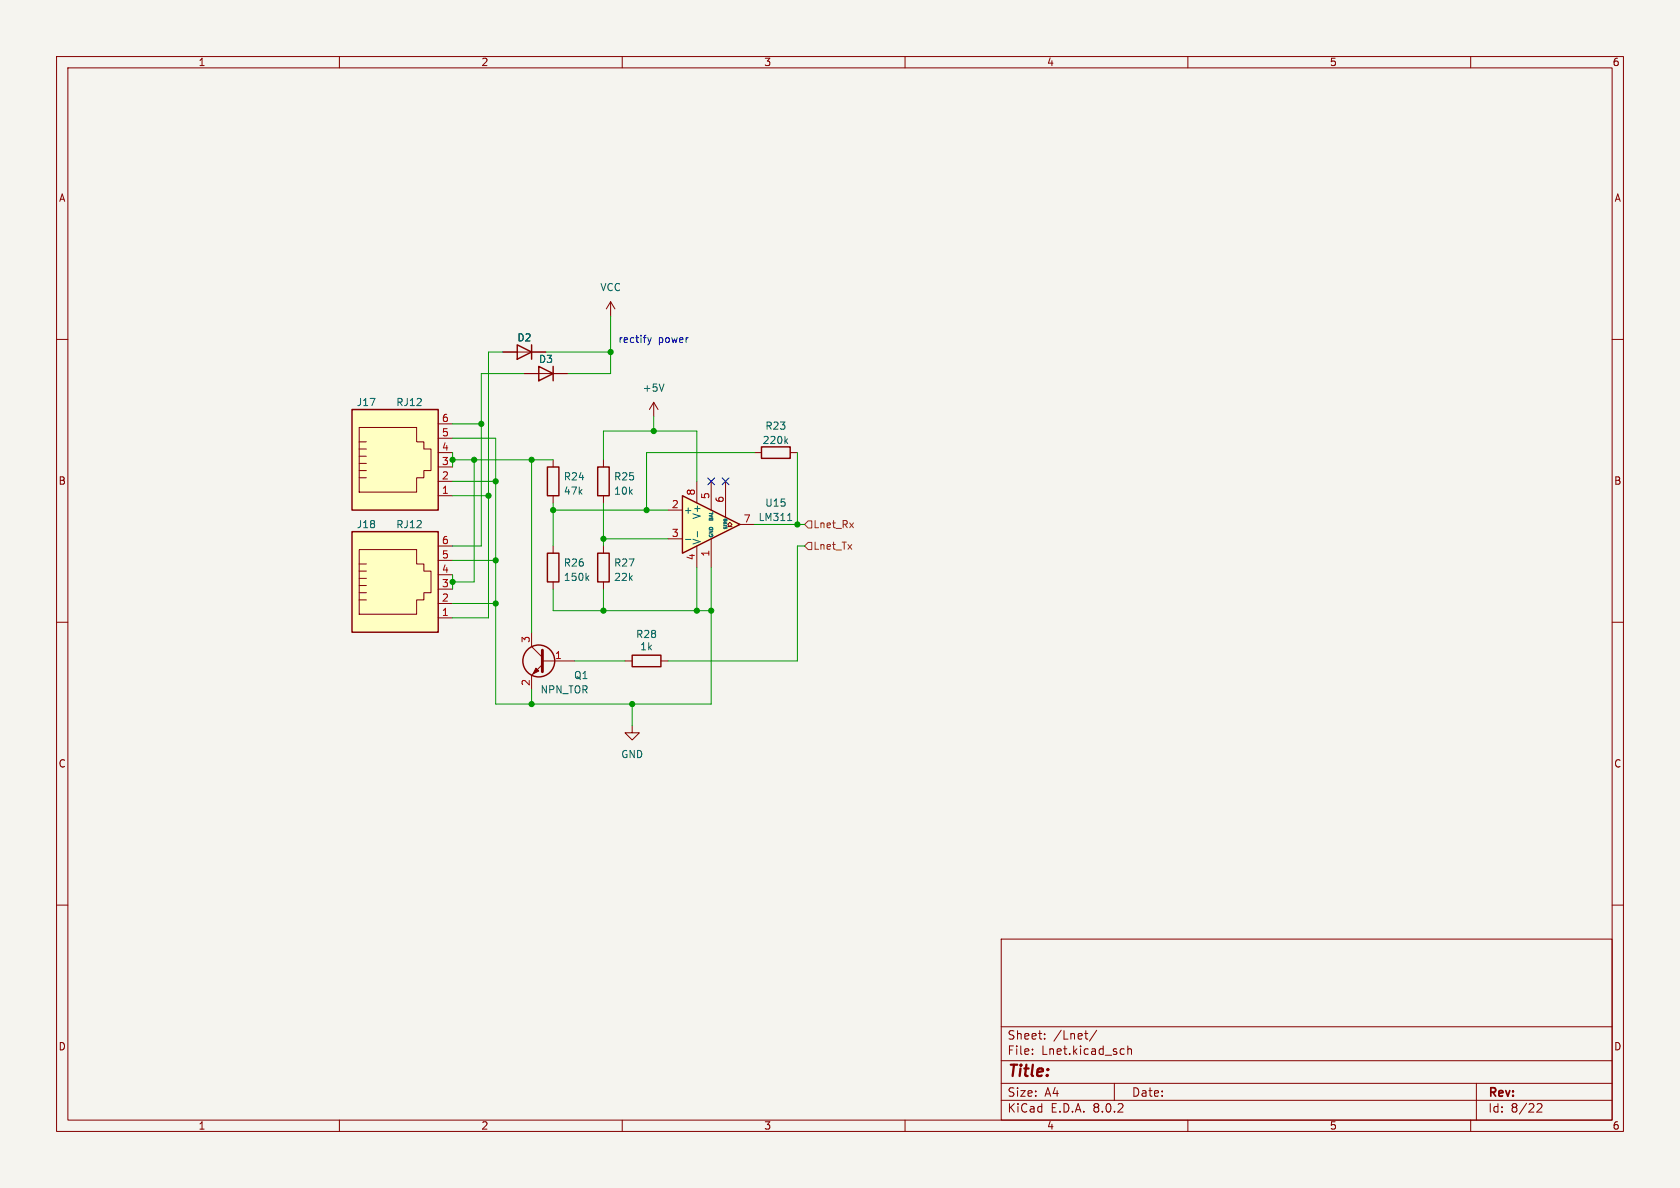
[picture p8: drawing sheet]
<svg xmlns="http://www.w3.org/2000/svg" width="297mm" height="210mm" viewBox="0 0 297 210" stroke-linecap="round" stroke-linejoin="round" font-family="sans-serif">
<path d="M0 0h297v210h-297z" fill="#f5f4ef" stroke="#f5f4ef" stroke-width=".18"/>
<g fill="none" stroke="#840000" stroke-width=".18">
<path d="M10 10h277v190h-277zM12 12h273v186h-273zM60 10v2M110 10v2M160 10v2M210 10v2M260 10v2M10 60h2M107.9 53.3l-.7 1.3M107.9 53.3v2.6M107.9 53.3l.8 1.3M285 60h2"/>
<path d="M88.9 62.2h7.6M92.7 66h7.6M115.6 71.1l-.8 1.3M115.6 71.1v2.6M115.6 71.1l.7 1.3M10 110h2M285 110h2M10 160h2M285 160h2M177 166h108v32h-108zM60 198v2M110 198v2"/>
<path d="M160 198v2M177 194.5h108M177 191.5h108M177 187.5h108M177 181.5h108M182.5 186.3v.1M182.5 185.5v.1M184.7 183.6v.1M184.7 182.8v.1M191.7 182.7h.6M192.2 183.7h.1M193.9 182.1l-1.3 2"/>
<path d="M197 191.5v3M198.6 185.4l.1 .1M198.7 186.3l-.1 .1M199.4 184.9v1.5M199.4 185.5l.2-.1 .4 .1v.9M210 198v2M260 198v2M261 191.5v6.5M271.7 195.2l.6-.1 .2 .1 .1 .3-.9 1.1h.9"/>
</g>
<path d="M91.4 61l2.6 1.2-2.6 1.3zM94 61v2.5M95.2 64.8l2.6 1.2-2.6 1.3zM97.8 64.8v2.5" fill="none" stroke="#840000" stroke-width=".25"/>
<path d="M117.4 67.9l-.4 1.3" fill="none" stroke="#006464" stroke-width=".18"/>
<path d="M62.2 94h15.3v17.8h-15.3z" fill="#ffffc2"/>
<g fill="none" stroke="#840000" stroke-width=".18">
<path d="M63.5 99.7h1.3M63.5 97.2h10.2v2.5h1.2v1.3h1.3v3.8h-1.3v1.2h-1.2v2.6h-10.2zM77.5 99.1h2.5M77.5 96.5h2.5M63.5 106h1.3M63.5 104.8h1.3M63.5 103.5h1.3M63.5 102.2h1.3M63.5 101h1.3M77.5 109.2h2.5M77.5 106.7h2.5M77.5 104.1h2.5"/>
<path d="M77.5 101.6h2.5"/>
</g>
<path d="M62.2 94h15.3v17.8h-15.3z" fill="none" stroke="#840000" stroke-width=".25"/>
<path d="M62.2 72.4h15.3v17.8h-15.3z" fill="#ffffc2"/>
<g fill="none" stroke="#840000" stroke-width=".18">
<path d="M63.5 79.4h1.3M63.5 78.1h1.3M63.5 75.6h10.2v2.5h1.2v1.3h1.3v3.8h-1.3v1.3h-1.2v2.5h-10.2zM77.5 77.5h2.5M77.5 74.9h2.5M63.5 84.5h1.3M63.5 83.2h1.3M63.5 81.9h1.3M63.5 80.6h1.3M77.5 87.6h2.5M77.5 85.1h2.5M77.5 82.6h2.5"/>
<path d="M77.5 80h2.5M97.8 81.3v1.3M97.8 87.6v1.3M97.8 96.5v1.3M106.7 81.3v1.3M106.7 87.6v1.3M106.7 96.5v1.3M94 111.8v2.5l1.9 1.9M95.9 117.5l-1.9 1.9v2.5M95.9 116.8h5.7M97.8 102.9v1.2M106.7 102.9v1.2"/>
<path d="M110.5 116.8h1.3M116.8 116.8h1.3M111.8 128.3v1.2h1.2l-1.2 1.3-1.3-1.3h1.3"/>
</g>
<g fill="none" stroke="#840000" stroke-width=".25">
<path d="M62.2 72.4h15.3v17.8h-15.3zM96.8 82.6h2v5h-2zM96.8 97.8h2v5.1h-2zM105.7 97.8h2v5.1h-2zM105.7 82.6h2v5h-2zM111.8 115.8h5v2.1h-5z"/>
<circle cx="95.2" cy="116.8" r="2.82"/>
</g>
<path d="M95.9 114.9v3.8" fill="none" stroke="#840000" stroke-width=".51"/>
<path d="M94.7 118.1l.5 .5-1 .5z" fill="#840000" stroke="#840000" stroke-width=".18"/>
<path d="M103.7 102.1l.4 .5M104.1 101.8l-.5 .4" fill="none" stroke="#006464" stroke-width=".18"/>
<path d="M120.6 87.6l10.2 5.1-10.2 5.1z" fill="#ffffc2"/>
<path d="M134.6 79h5.1v2h-5.1zM120.6 87.6l10.2 5.1-10.2 5.1z" fill="none" stroke="#840000" stroke-width=".25"/>
<g fill="none" stroke="#840000" stroke-width=".18">
<path d="M88.9 62.2h2.5M92.7 66h2.5M94 62.2h2.5M97.8 66h2.5M118.1 90.2h2.5M118.1 95.3h2.5M123.2 85.1v3.8M123.2 96.5v3.8M125.7 85.1v5.1M125.7 95.3v5M128.3 85.1v6.3M128.7 93.1h.3l-.3-.4 .3-.4 .4 .4-.4 .4h.4"/>
<path d="M130.8 92.7h2.5M133.3 80h1.3M139.7 80h1.3"/>
</g>
<path d="M138.9 77.9l.3 .5M139.2 77.6l-.4 .4M121.2 95.3h.9M123.3 93.9v1M139.2 92h.8" fill="none" stroke="#006464" stroke-width=".18"/>
<path d="M142.9 92.1h.6v1.2h-.6l-.7-.6zM142.9 95.9h.6v1.3h-.6l-.7-.7z" fill="none" stroke="#725600" stroke-width=".18"/>
<path d="M114.5 59.7l.3 .8M115.1 59.7l-.3 .8M114.8 60.5l-.3 .5" fill="none" stroke="#0000c2" stroke-width=".18"/>
<g fill="none" stroke="#009600" stroke-width=".18">
<path d="M107.9 55.9v10.1h-7.6M80 77.5h7.6v47h38.1v-24.2M80 74.9h5.1M88.9 62.2h-2.5v47h-6.4M92.7 66h-7.6v30.5h-5.1M96.5 62.2h11.4M115.6 73.7v2.5M80 80v2.6M80 87.6h6.4M80 85.1h7.6M80 99.1h7.6M80 81.3h17.8"/>
<path d="M83.8 81.3v21.6h-3.8M94 81.3v30.5M97.8 88.9v7.6M97.8 90.2h20.3M106.7 81.3v-5.1h16.5v8.9M106.7 88.9v7.6M106.7 95.3h11.4M133.3 92.7h8.9M133.3 80h-19v10.2M141 80v12.7M142.2 96.5h-1.2v20.3h-22.9M80 101.6v2.5"/>
<path d="M80 106.7h7.6M97.8 104.1v3.9h27.9M101.6 116.8h8.9M106.7 104.1v3.9M123.2 100.3v7.7M94 121.9v2.6M111.8 124.5v3.8"/>
</g>
<path d="M125.1 84.5l1.2 1.2M126.3 84.5l-1.2 1.2M127.7 84.5l1.2 1.2M128.9 84.5l-1.2 1.2" fill="none" stroke="#000084" stroke-width=".18"/>
<g fill="#009600" stroke="#009600" stroke-width=".18">
<circle cx="80" cy="102.9" r=".46"/>
<circle cx="87.6" cy="106.7" r=".46"/>
<circle cx="114.3" cy="90.2" r=".46"/>
<circle cx="87.6" cy="85.1" r=".46"/>
<circle cx="85.1" cy="74.9" r=".46"/>
<circle cx="83.8" cy="81.3" r=".46"/>
<circle cx="87.6" cy="99.1" r=".46"/>
<circle cx="80" cy="81.3" r=".46"/>
<circle cx="115.6" cy="76.2" r=".46"/>
<circle cx="107.9" cy="62.2" r=".46"/>
<circle cx="86.4" cy="87.6" r=".46"/>
<circle cx="94" cy="81.3" r=".46"/>
<circle cx="123.2" cy="108" r=".46"/>
<circle cx="106.7" cy="108" r=".46"/>
<circle cx="106.7" cy="95.3" r=".46"/>
<circle cx="94" cy="124.5" r=".46"/>
<circle cx="111.8" cy="124.5" r=".46"/>
<circle cx="97.8" cy="90.2" r=".46"/>
<circle cx="125.7" cy="108" r=".46"/>
<circle cx="141" cy="92.7" r=".46"/>
</g>
<text font-size="2.8" fill="#840000" x="178" y="190.9">Title:</text>
<g font-size="2.1" fill="#840000">
<text x="178" y="184">Sheet:</text>
<text x="186.2" y="184">/Lnet/</text>
<text x="178" y="186.7">File:</text>
<text x="184.1" y="186.7">Lnet.kicad_sch</text>
<text x="178" y="196.9">KiCad</text>
<text x="178" y="194.1">Size:</text>
<text x="184.7" y="194.1">A4</text>
<text x="185.7" y="196.9">E.D.A.</text>
<text x="193.3" y="196.9">8.0.2</text>
<text x="200" y="194.1">Date:</text>
<text x="263" y="194.3">Rev:</text>
<text x="263" y="196.9">Id:</text>
<text x="267.1" y="196.9">8/22</text>
</g>
<g font-size="1.8" fill="#840000">
<text x="35" y="11.9">1</text>
<text x="85" y="11.9">2</text>
<text x="135" y="11.9">3</text>
<text x="185" y="11.9">4</text>
<text x="235" y="11.9">5</text>
<text x="285" y="11.9">6</text>
<text x="10.3" y="35.9">A</text>
<text x="285.3" y="35.9">A</text>
<text x="10.3" y="85.9">B</text>
<text x="285.3" y="85.9">B</text>
<text x="10.3" y="135.9">C</text>
<text x="285.3" y="135.9">C</text>
<text x="10.3" y="185.9">D</text>
<text x="285.3" y="185.9">D</text>
<text x="35" y="199.9">1</text>
<text x="85" y="199.9">2</text>
<text x="135" y="199.9">3</text>
<text x="185" y="199.9">4</text>
<text x="235" y="199.9">5</text>
<text x="285" y="199.9">6</text>
</g>
<g font-size="1.8" fill="#006464">
<text x="106" y="51.7">VCC</text>
<text x="91.4" y="60.6">D2</text>
<text x="95.2" y="64.4">D3</text>
<text x="63" y="72">J17</text>
<text x="70" y="72">RJ12</text>
<text x="113.5" y="69.4">+5V</text>
<text x="135.2" y="76.2">R23</text>
<text x="134.7" y="78.7">220k</text>
<text x="99.6" y="87.7">47k</text>
<text x="99.6" y="85.1">R24</text>
<text x="108.5" y="87.7">10k</text>
<text x="108.5" y="85.1">R25</text>
<text x="135.2" y="89.8">U15</text>
<text x="63" y="93.6">J18</text>
<text x="70" y="93.6">RJ12</text>
<text x="120.8" y="91">+</text>
<text x="124.1" y="91.9" transform="rotate(-90 124.1 91.9)">V+</text>
<text x="134" y="92.3">LM311</text>
<text x="99.6" y="100.4">R26</text>
<text x="108.5" y="100.4">R27</text>
<text x="124.1" y="96.4" transform="rotate(-90 124.1 96.4)">V-</text>
<text x="99.6" y="102.9">150k</text>
<text x="108.5" y="102.9">22k</text>
<text x="112.4" y="113">R28</text>
<text x="113.1" y="115.2">1k</text>
<text x="95.5" y="122.8">NPN_TOR</text>
<text x="101.4" y="120.2">Q1</text>
<text x="109.7" y="134.2">GND</text>
</g>
<g font-size="1.8" fill="#0000c2">
<text x="109.2" y="60.7">rectify</text>
<text x="116.4" y="60.7">power</text>
</g>
<g font-size="1.8" fill="#a90000">
<text x="78" y="77.2">5</text>
<text x="78" y="74.7">6</text>
<text x="78" y="82.3">3</text>
<text x="78" y="79.8">4</text>
<text x="78" y="87.4">1</text>
<text x="78" y="84.8">2</text>
<text x="118.7" y="89.9">2</text>
<text x="122.9" y="87.7" transform="rotate(-90 122.9 87.7)">8</text>
<text x="125.5" y="88.3" transform="rotate(-90 125.5 88.3)">5</text>
<text x="128" y="89" transform="rotate(-90 128 89)">6</text>
<text x="118.7" y="95">3</text>
<text x="131.4" y="92.5">7</text>
<text x="78" y="101.3">4</text>
<text x="78" y="98.8">5</text>
<text x="78" y="96.3">6</text>
<text x="122.9" y="99.1" transform="rotate(-90 122.9 99.1)">4</text>
<text x="125.5" y="98.5" transform="rotate(-90 125.5 98.5)">1</text>
<text x="78" y="106.4">2</text>
<text x="78" y="103.9">3</text>
<text x="78" y="109">1</text>
<text x="93.7" y="113.7" transform="rotate(-90 93.7 113.7)">3</text>
<text x="98" y="116.6">1</text>
<text x="93.7" y="121.4" transform="rotate(-90 93.7 121.4)">2</text>
</g>
<g font-size="1.8" fill="#725600">
<text x="143.7" y="93.6">Lnet_Rx</text>
<text x="143.7" y="97.4">Lnet_Tx</text>
</g>
<g font-size=".9" fill="#006464">
<text x="126.3" y="95.1" transform="rotate(-90 126.3 95.1)">GND</text>
<text x="126.3" y="92.3" transform="rotate(-90 126.3 92.3)">BAL</text>
</g>
<text font-size=".7" fill="#006464" x="128.8" y="93.8" transform="rotate(-90 128.8 93.8)">STRB</text>
</svg>
